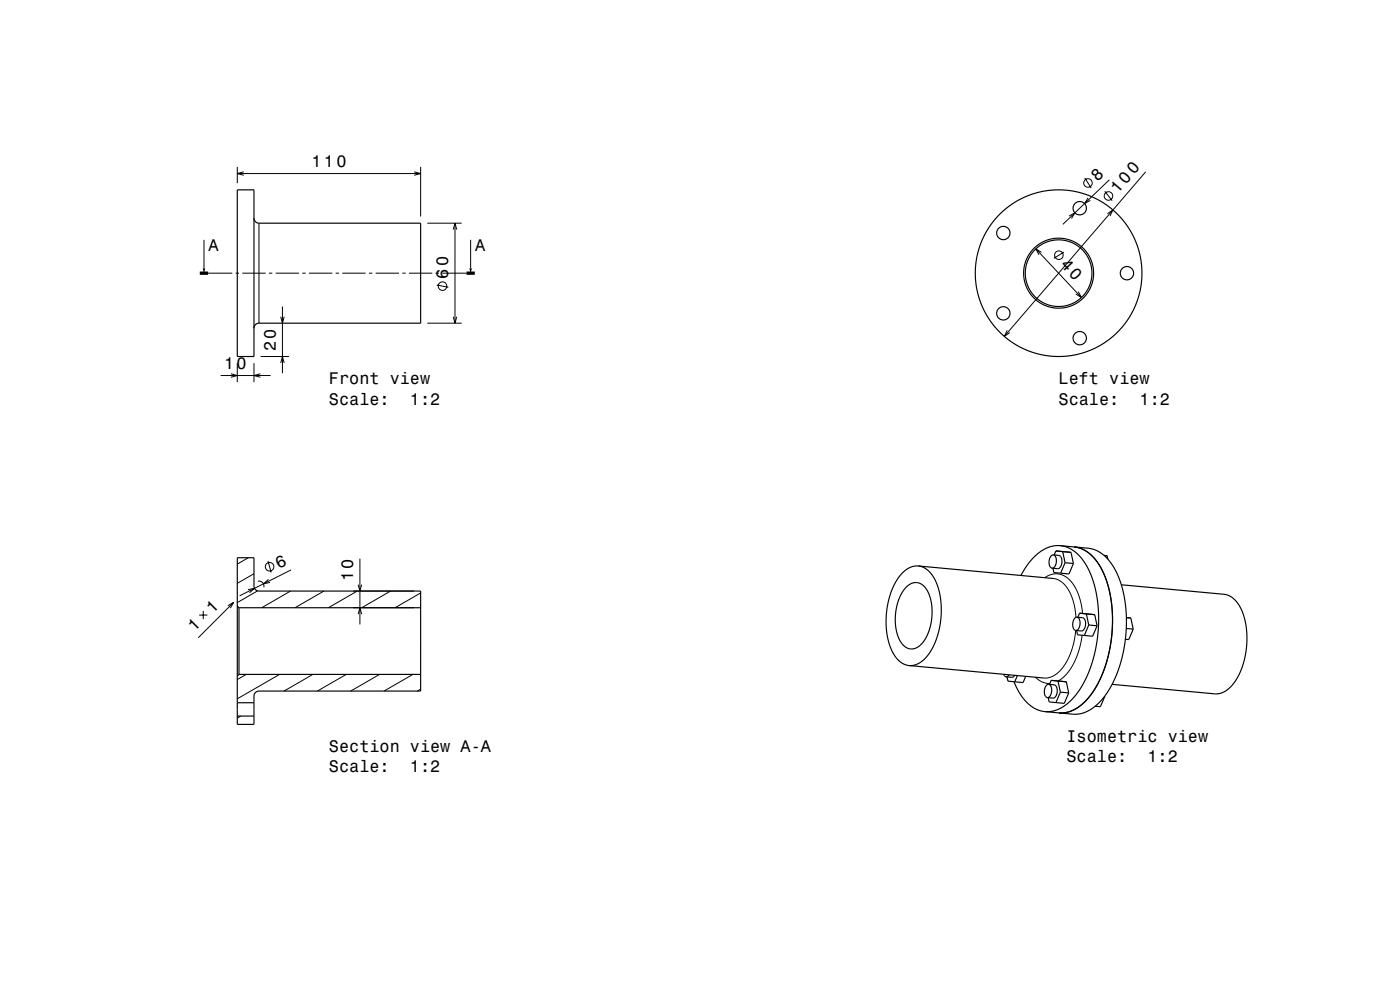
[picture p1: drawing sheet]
<svg xmlns="http://www.w3.org/2000/svg" width="420mm" height="297mm" viewBox="0 0 420 297" stroke-linecap="round" stroke-linejoin="round" font-family="sans-serif">
<g fill="none" stroke="#000" stroke-width=".3">
<path d="M71.2 50.1v4.9M71.2 52.1h55M73.1 51.5l-1.9 .6 1.9 .5M124.3 51.5l1.9 .6-1.9 .5M126.2 50.1v14.9M325.4 53.4l2 3M326.4 59.4l-1 1.7 1.7-1M331.4 57.4l2.2 2.8M332.8 53.9l-13.9 13.4M343.7 51.5l-42.4 49.4M61.2 72v8.5M77.7 67v30"/>
<path d="M128.2 67h10.3M136 68.9l.5-1.9 .5 1.9M136.5 67v30M141.2 72v8.5M310.8 74.7l13.6 14.6M312.4 75.7l-1.6-1 .9 1.7M319.2 75.6l-3 1.9M320.7 64.8l1.8-1-1.1 1.8M332.2 64.1l1.7-1.1-.9 1.8M62.4 82h7.3M70.7 82h1M72.7 82h7"/>
<path d="M80.7 82h1M82.7 82h7M84.2 95l.5 2 .6-2M84.7 92v20M90.7 82h1M92.7 82h7M100.7 82h1M102.7 82h7M110.7 82h1M112.7 82h7M120.7 82h1M122.7 82h7"/>
<path d="M128.2 97h10.3M130.7 82h1M131 85.5l3.5 .7M132.7 82h7.2M136 95l.5 2 .5-2M302.2 99.1l-.9 1.8 1.6-1.1M323.5 87.5l.9 1.8-1.7-1.1M66.2 112.7h15M69.3 112.1l1.9 .6-1.9 .5M71.2 109v5.7M76.2 109v5.7M78.1 112.1l-1.9 .6 1.9 .5"/>
<path d="M78.2 107h8.5M84.2 108.9l.5-1.9 .6 1.9M74.4 176.9l2-.4-1.5 1.3M74.5 167.3l-3.3 1.9M76.2 172.1l-5 2.9M77.3 177.3l-6.1 3.5M77.4 174.4a1.5 1.5 0 0 1 1.7 1.8M80.4 168.3l.9 3.4M80.5 173.8l-1.5 1.3 2-.4M87.2 177.3l-8.7 5M87.3 171l-15.4 7.7M97.2 177.3l-8.7 5"/>
<path d="M106 177.3h18.2M107.2 177.3l-8.7 5M107.5 175.4l.5 1.9 .5-1.9M108 167.6v19.7M117.2 177.3l-8.7 5M126.2 177.9l-7.7 4.4M313.4 173.3l1.8-.9 2-.3 1.8 .5 1.7 1.2 1.5 1.9 1.3 2.4 .8 2.9 .5 3.1M315.9 173.5l1.4 .4 1.1 .6 1.2 1.1 1 1.4 1.4 3.6 .8 4.6M59.7 184.5h2.5M61 183.3v2.5M68.4 181.7l1.7-1-1 1.7M70.1 180.7l-10.6 10.6"/>
<path d="M106 182.3h18.2M107.5 184.3l.5-2 .5 2M322.7 189.1l-.4 2.9-.7 2.8-1 2.6-1.3 2.2-1.3 1.6-1.6 1.3-1.6 .8-1.6 .1M324.6 190.6l-.9 4.3-1.5 4-2.3 3.4-2.5 2M72.2 214.8l-1 .6M73.9 202.3l-2.7 1.6M83.9 202.3l-12.7 7.3M93.9 202.3l-8.7 5M103.9 202.3l-8.7 5M113.9 202.3l-8.7 5M123.9 202.3l-8.7 5M126.2 206.8l-1 .5"/>
<path d="M310.7 203.2l2 1.4 2.3 .4"/>
<circle cx="326.4" cy="54.9" r="1.28"/>
<circle cx="332.5" cy="58.8" r="1.28"/>
<circle cx="317.7" cy="76.6" r="1.28"/>
<circle cx="132.8" cy="85.8" r="1.28"/>
<circle cx="80.9" cy="170" r="1.28"/>
</g>
<g fill="none" stroke="#000" stroke-width=".35">
<path d="M71.2 57h5v50h-5zM76.2 65.5a1.5 1.5 0 0 0 1.5 1.5h48.5v30h-48.5a1.5 1.5 0 0 0-1.5 1.5M71.2 167.3h5v8.5a1.5 1.5 0 0 0 1.5 1.5h48.5v30h-48.5a1.5 1.5 0 0 0-1.5 1.5v8.5h-5zM271.9 176.1l1.2-.9 1.2-.4 1.2 .1 1.2 .5 1 1.1 .8 1.4 .7 1.8 .4 2.3-.2 4.4-1.2 4.1-.9 1.7-1.1 1.3-1.2 .8-1.3 .4-1.7-.4-1.7-1.6-1.1-2.3-.5-2.9v-3.2l.5-3.2 1.1-2.8zM275.5 169.8l1.6 .5 1.5 1 1.3 1.6 1 1.9 .9 2.6 .4 2.5 .2 2.9-.1 2.7-.5 3-.7 2.6-1 2.5-1.2 2.2-1.4 1.8-1.6 1.3-1.7 .7-1.5 .1M275.5 169.8l-1.5 .1-1.7 .7-1.5 1.2-1.5 1.8-1.3 2.4-1 2.6-.7 2.8-.4 2.8-.1 2.9 .3 2.9 .5 2.7 .8 2.2 1.1 1.9 1.3 1.5 1.5 1 1.4 .4M275.5 169.8l40.4 3.7M315.9 170.5l.3 1.3 2 .2M316 166.5a2.37 2.37 0 0 1-.4 4M316 166.5a2.37 2.37 0 0 0-.4 4M316 166.5l1.7 .1a2.37 2.37 0 0 1-.4 4l-1.7-.1M316.8 165.3l-.5 1.2"/>
<path d="M316.8 165.3l2 .2M316.8 165.3l4.5 .4M318.1 163.7l8.5 .8 1.6 .3 2.5 1.4 2.5 2.6 2.3 4.1 1.6 5.2 .8 6.3-.2 6.2-1 6.1-1.8 5.9-2.5 4.8-1.5 2.1-1.6 1.7-2.8 2.1-3 .9-1.5 .1-8.5-.8M318.1 163.7l2.5 .7 2.6 1.8 2.2 2.6 1.7 3.2 1.4 4.2 .8 4.3 .3 4.4-.2 4.7-.7 4.9-1.2 4.7-1.5 3.9-2.2 3.9-2.5 3.1-2.5 2-2.6 1.1-2.7 .3M318.1 163.7h-1.5l-1.7 .4-1.6 .7-1.6 1-2.8 2.8-2.6 4M318.8 165.5l.7 3.3M318.8 165.5l2.5 .2M319.5 168.8l-1.3 3.2M319.5 168.8l2.5 .3M321.3 165.7l.7 3.4M322 169.1l-1.3 3.1-2.5-.2M322.3 164.1l2.6 .7 2.4 1.6 2.1 2.5 1.9 3.5 1.3 4 .9 4.5 .3 4.9-.2 4.4-.8 5-1.2 4.6-1.7 4.3-1.9 3.3-2.4 3-2.5 2-2.7 1.2-2.8 .3 2.8-.3 2.7-1.2 2.5-2 2.4-3 2.1-3.7 1.6-4.3 1.2-4.7 .7-4.4 .2-5.3-.4-4.3-.8-4.5-1.4-4-1.7-3.2-2.3-2.7-2.4-1.5z"/>
<path d="M331.2 166.6l.9 .1 .3 1.1M336.4 175.4l30.8 2.9 1.6 .5 1.3 .8 1.1 1.2 1.8 3.4 1 4.9v4.9l-1 5.1-1.8 4.2-1.2 1.8-1.2 1.4-1.4 .9-1.3 .6-1.7 .2-30.8-2.9M71.2 181.8l.5 .5M71.7 182.3v20M71.7 182.3h54.5M272.7 199.7l40.5 3.7M323 189.2l.3 1.2 2 .2M323.1 185.2l1.7 .1a2.38 2.38 0 0 1-.4 4l-1.7-.2M323.1 185.2a2.49 2.49 0 0 1 0 3.8l-.4 .1M323.1 185.2a2.49 2.49 0 0 0-.7 3.8l.3 .1M323.9 184l-.5 1.2M323.9 184l2 .2 .7 3.3"/>
<path d="M323.9 184l4.5 .4M326.4 184.2l2 .2M326.6 187.5l-1.3 3.1M326.6 187.5l2.5 .2M328.4 184.4l.7 3.3M329.1 187.7l-1.3 3.2-2.5-.3M337.9 188.5l2.1 .2M337.9 185.3l1.3 .1 .8 3.3M340 188.7l-1.4 3.2-1-.1M71.2 214.8h5M71.2 210.8h5M71.7 202.3l-.5 .5"/>
<path d="M71.7 202.3h54.5M301.1 202.3l.3 .5 .5 .2M302.1 203.1l.3 1.2 2 .2M302.7 202.4l-.8 .6M304.2 204.5l1.7 3.5 2.4 3 2.6 1.8 2.6 .7M304.4 202.6l-.7 .6-1.8-.2M305.2 202.7l-.8 1.8M307.7 202.9l-.8 1.9-2.5-.3M314.5 209.3l.2 1.3 2.1 .2M314.6 205.3l1.7 .2a2.38 2.38 0 0 1-.4 3.9l-1.7-.1M314.6 205.3a2.37 2.37 0 0 1-.4 4M314.6 205.3a2.49 2.49 0 0 0-.7 3.9l.3 .1"/>
<path d="M315.4 204.1l-.6 1.2M315.4 204.1l2 .2 .7 3.3M315.4 204.1l4.5 .4M317.9 204.3l2 .2M318.1 207.6l-1.3 3.2M318.1 207.6l2.5 .3M319.9 204.5l.7 3.4M320.6 207.9l-1.3 3.1-2.5-.2M331.4 208.9h.1M331.4 208.8l.1 .1M331.5 208.9l-1.4 3.1-1.5-.1"/>
<circle cx="301" cy="69.9" r="2"/>
<circle cx="323.9" cy="62.5" r="2"/>
<circle cx="301" cy="94" r="2"/>
<circle cx="317.6" cy="82" r="10"/>
<circle cx="317.6" cy="82" r="25"/>
<circle cx="317.6" cy="82" r="10.5"/>
<circle cx="338.1" cy="82" r="2"/>
<circle cx="323.9" cy="101.5" r="2"/>
</g>
<path d="M59.9 82h2.5M139.9 82h2.5" fill="none" stroke="#000" stroke-width="1" stroke-linecap="butt"/>
<g fill="#000">
<path d="M60.8 80.5h.8l-.4 1.5z" fill-rule="evenodd"/>
<path d="M140.8 80.5h.8l-.4 1.5z" fill-rule="evenodd"/>
</g>
<g font-size="5.1">
<text x="63.9" y="184.1" transform="rotate(-45 63.9 184.1)">1</text>
<text x="58.4" y="189.6" transform="rotate(-45 58.4 189.6)">1</text>
</g>
<g font-size="5">
<text x="93.4" y="50.1">110</text>
<text x="329.3" y="54.6" transform="rotate(-44 329.3 54.6)">8</text>
<text x="335.4" y="58.2" transform="rotate(-49 335.4 58.2)">100</text>
<text x="62.5" y="75.3">A</text>
<text x="142.5" y="75.3">A</text>
<text x="134.5" y="83.6" transform="rotate(-90 134.5 83.6)">60</text>
<text x="318" y="79.4" transform="rotate(47 318 79.4)">40</text>
<text x="82.7" y="105.3" transform="rotate(-90 82.7 105.3)">20</text>
<text x="67.3" y="110.7">10</text>
<text x="98.7" y="115.3">Front view</text>
<text x="317.6" y="115.3">Left view</text>
<text x="98.7" y="121.4">Scale:</text>
<text x="123" y="121.4">1:2</text>
<text x="317.6" y="121.4">Scale:</text>
<text x="341.9" y="121.4">1:2</text>
<text x="83.7" y="170.6" transform="rotate(-27 83.7 170.6)">6</text>
<text x="106" y="174.4" transform="rotate(-90 106 174.4)">10</text>
<text x="98.7" y="225.7">Section view A-A</text>
<text x="320" y="222.6">Isometric view</text>
<text x="98.7" y="231.7">Scale:</text>
<text x="123" y="231.7">1:2</text>
<text x="320" y="228.7">Scale:</text>
<text x="344.2" y="228.7">1:2</text>
</g>
</svg>
